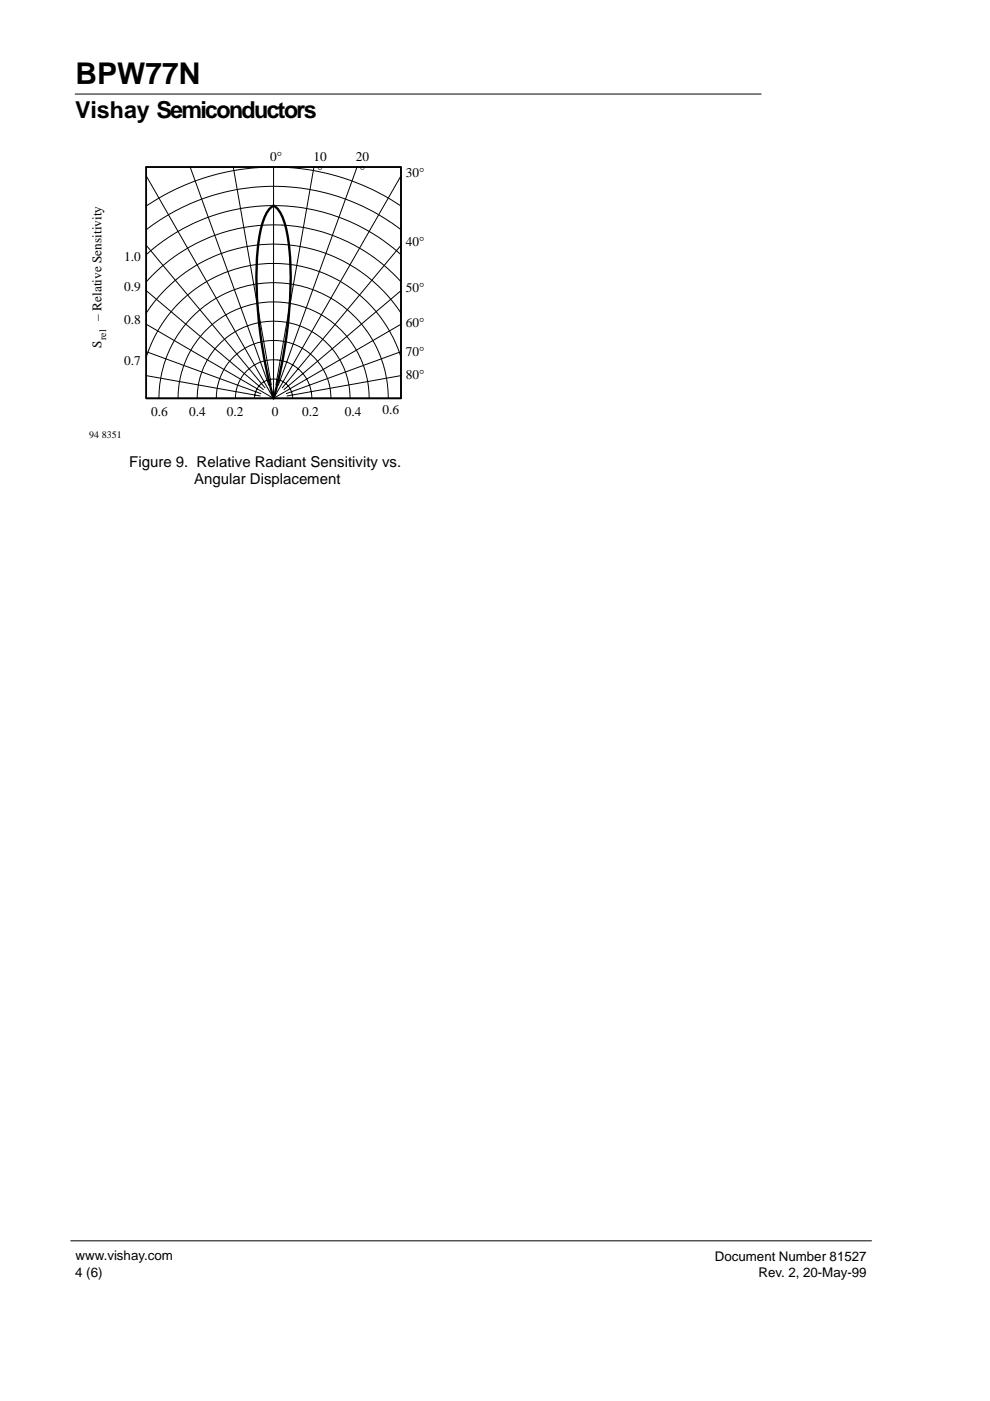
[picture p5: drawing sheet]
<svg xmlns="http://www.w3.org/2000/svg" width="210mm" height="297mm" viewBox="0 0 210 297" stroke-linecap="round" stroke-linejoin="round" font-family="sans-serif">
<g fill="none" stroke="#000" stroke-width=".21">
<path d="M15.9 19.9h145.5M31 37.3l27 47.2M40.3 35.4l16.7 46.3M49.5 35.4l8 46.2M58 35.4v49.1M66.6 35.4l-8.1 46.2M75.7 35.4l-16.7 46.3M85 37.3l-27 47.2M31 59.8a36.3 36.3 0 0 1 11.5-8.6l1.7-.8a36.5 36.5 0 0 1 20.6-2.1 36.3 36.3 0 0 1 20.2 11.5M31 54a40.3 40.3 0 0 1 54 0M31 48.7a44.2 44.2 0 0 1 54 0M31 43.7a48.3 48.3 0 0 1 54 0"/>
<path d="M31 52l25.2 30.2M85 52l-25.1 30.2M31 75.7a28.4 28.4 0 0 1 29.6-19.7 28.4 28.4 0 0 1 24.4 19.7M31 66.4a32.7 32.7 0 0 1 9.1-9.2 32.1 32.1 0 0 1 37.6 1.3 32.5 32.5 0 0 1 7.3 7.9M31 61.6l24.8 21M31 79.6l24.2 4.4M31 74.6l24.3 8.9M31 68.7l27 15.8M85 79.6l-24.2 4.4M85 74.6l-24.3 8.9M85 61.6l-24.8 21M85 68.7l-27 15.8"/>
<path d="M33.7 84.5a24.4 24.4 0 0 1 28.1-24.3l2.5 .6a25.1 25.1 0 0 1 6.2 2.6 24.5 24.5 0 0 1 11.2 15.5l.4 2.6 .2 3M37.8 84.5a20.4 20.4 0 0 1 17.8-20.3l3.1-.2a20.5 20.5 0 0 1 9.1 2.6l2.4 1.5 3.1 2.9a20.8 20.8 0 0 1 4.6 9.6l.4 3.9M41.8 84.5l.3-3.2a16.9 16.9 0 0 1 4.1-8l.8-.8a16.1 16.1 0 0 1 21.2-.7 16.3 16.3 0 0 1 5.9 10.7l.1 2M45.9 84.5v-.2a12.2 12.2 0 0 1 9-11.7l1.9-.4h1.8a12.4 12.4 0 0 1 6.5 2.3l1.6 1.3 1.9 2.6a12 12 0 0 1 1.5 5.4l.1 .7M49.9 84.5a8 8 0 0 1 1.8-5.1 8 8 0 0 1 11.8-1 8.3 8.3 0 0 1 2.6 6.1M54 84.5a4.1 4.1 0 0 1 4-4.1 4.1 4.1 0 0 1 4.1 4.1M15 263.1h169.8"/>
</g>
<path d="M31 35.4h54v49.1h-54z" fill="none" stroke="#000" stroke-width=".34"/>
<path d="M57.4 44l.6-.4a7.5 7.5 0 0 1 2.7 5.2 73.1 73.1 0 0 1-.3 24.5l-1 5.8-1.4 5.3a92.7 92.7 0 0 1-3.3-32.5 16.7 16.7 0 0 1 2.2-7.3z" fill="none" stroke="#000" stroke-width=".5"/>
<text font-size="6.3" x="16" y="17.8">BPW77N</text>
<text font-size="4.9" x="15.9" y="25.1">Vishay Semiconductors</text>
<g font-size="3.2">
<text x="27.4" y="99">Figure 9. Relative Radiant Sensitivity vs.</text>
<text x="41.2" y="102.7">Angular Displacement</text>
</g>
<g font-size="2.8">
<text x="57.3" y="34.1">0°</text>
<text x="66.4" y="34.1">10</text>
<text x="75.4" y="34.1">20</text>
<text x="67.3" y="37.2">°</text>
<text x="76.3" y="37.2">°</text>
<text x="86" y="37.6">30°</text>
<text x="86" y="52.1">40°</text>
<text x="26.3" y="55.4">1.0</text>
<text x="26.3" y="61.6">0.9</text>
<text x="86" y="61.9">50°</text>
<text x="21.5" y="68" transform="rotate(-90 21.5 68)">– Relative Sensitivity</text>
<text x="26.3" y="68.7">0.8</text>
<text x="86" y="69.4">60°</text>
<text x="21.5" y="73.8" transform="rotate(-90 21.5 73.8)">S</text>
<text x="26.3" y="77.3">0.7</text>
<text x="86" y="75.4">70°</text>
<text x="86" y="80.4">80°</text>
<text x="32.1" y="88.2">0.6</text>
<text x="40.1" y="88.2">0.4</text>
<text x="48.1" y="88.2">0.2</text>
<text x="57.7" y="88.2">0</text>
<text x="64.1" y="88.2">0.2</text>
<text x="73.1" y="88.2">0.4</text>
<text x="81.1" y="87.9">0.6</text>
<text x="16" y="267.2">www.vishay.com</text>
<text x="151.6" y="267.3">Document Number 81527</text>
<text x="16" y="270.8">4 (6)</text>
<text x="160.8" y="270.8">Rev. 2, 20-May-99</text>
</g>
<g font-size="2.1">
<text x="22.5" y="72.1" transform="rotate(-90 22.5 72.1)">rel</text>
<text x="18.9" y="92.9">94 8351</text>
</g>
</svg>
